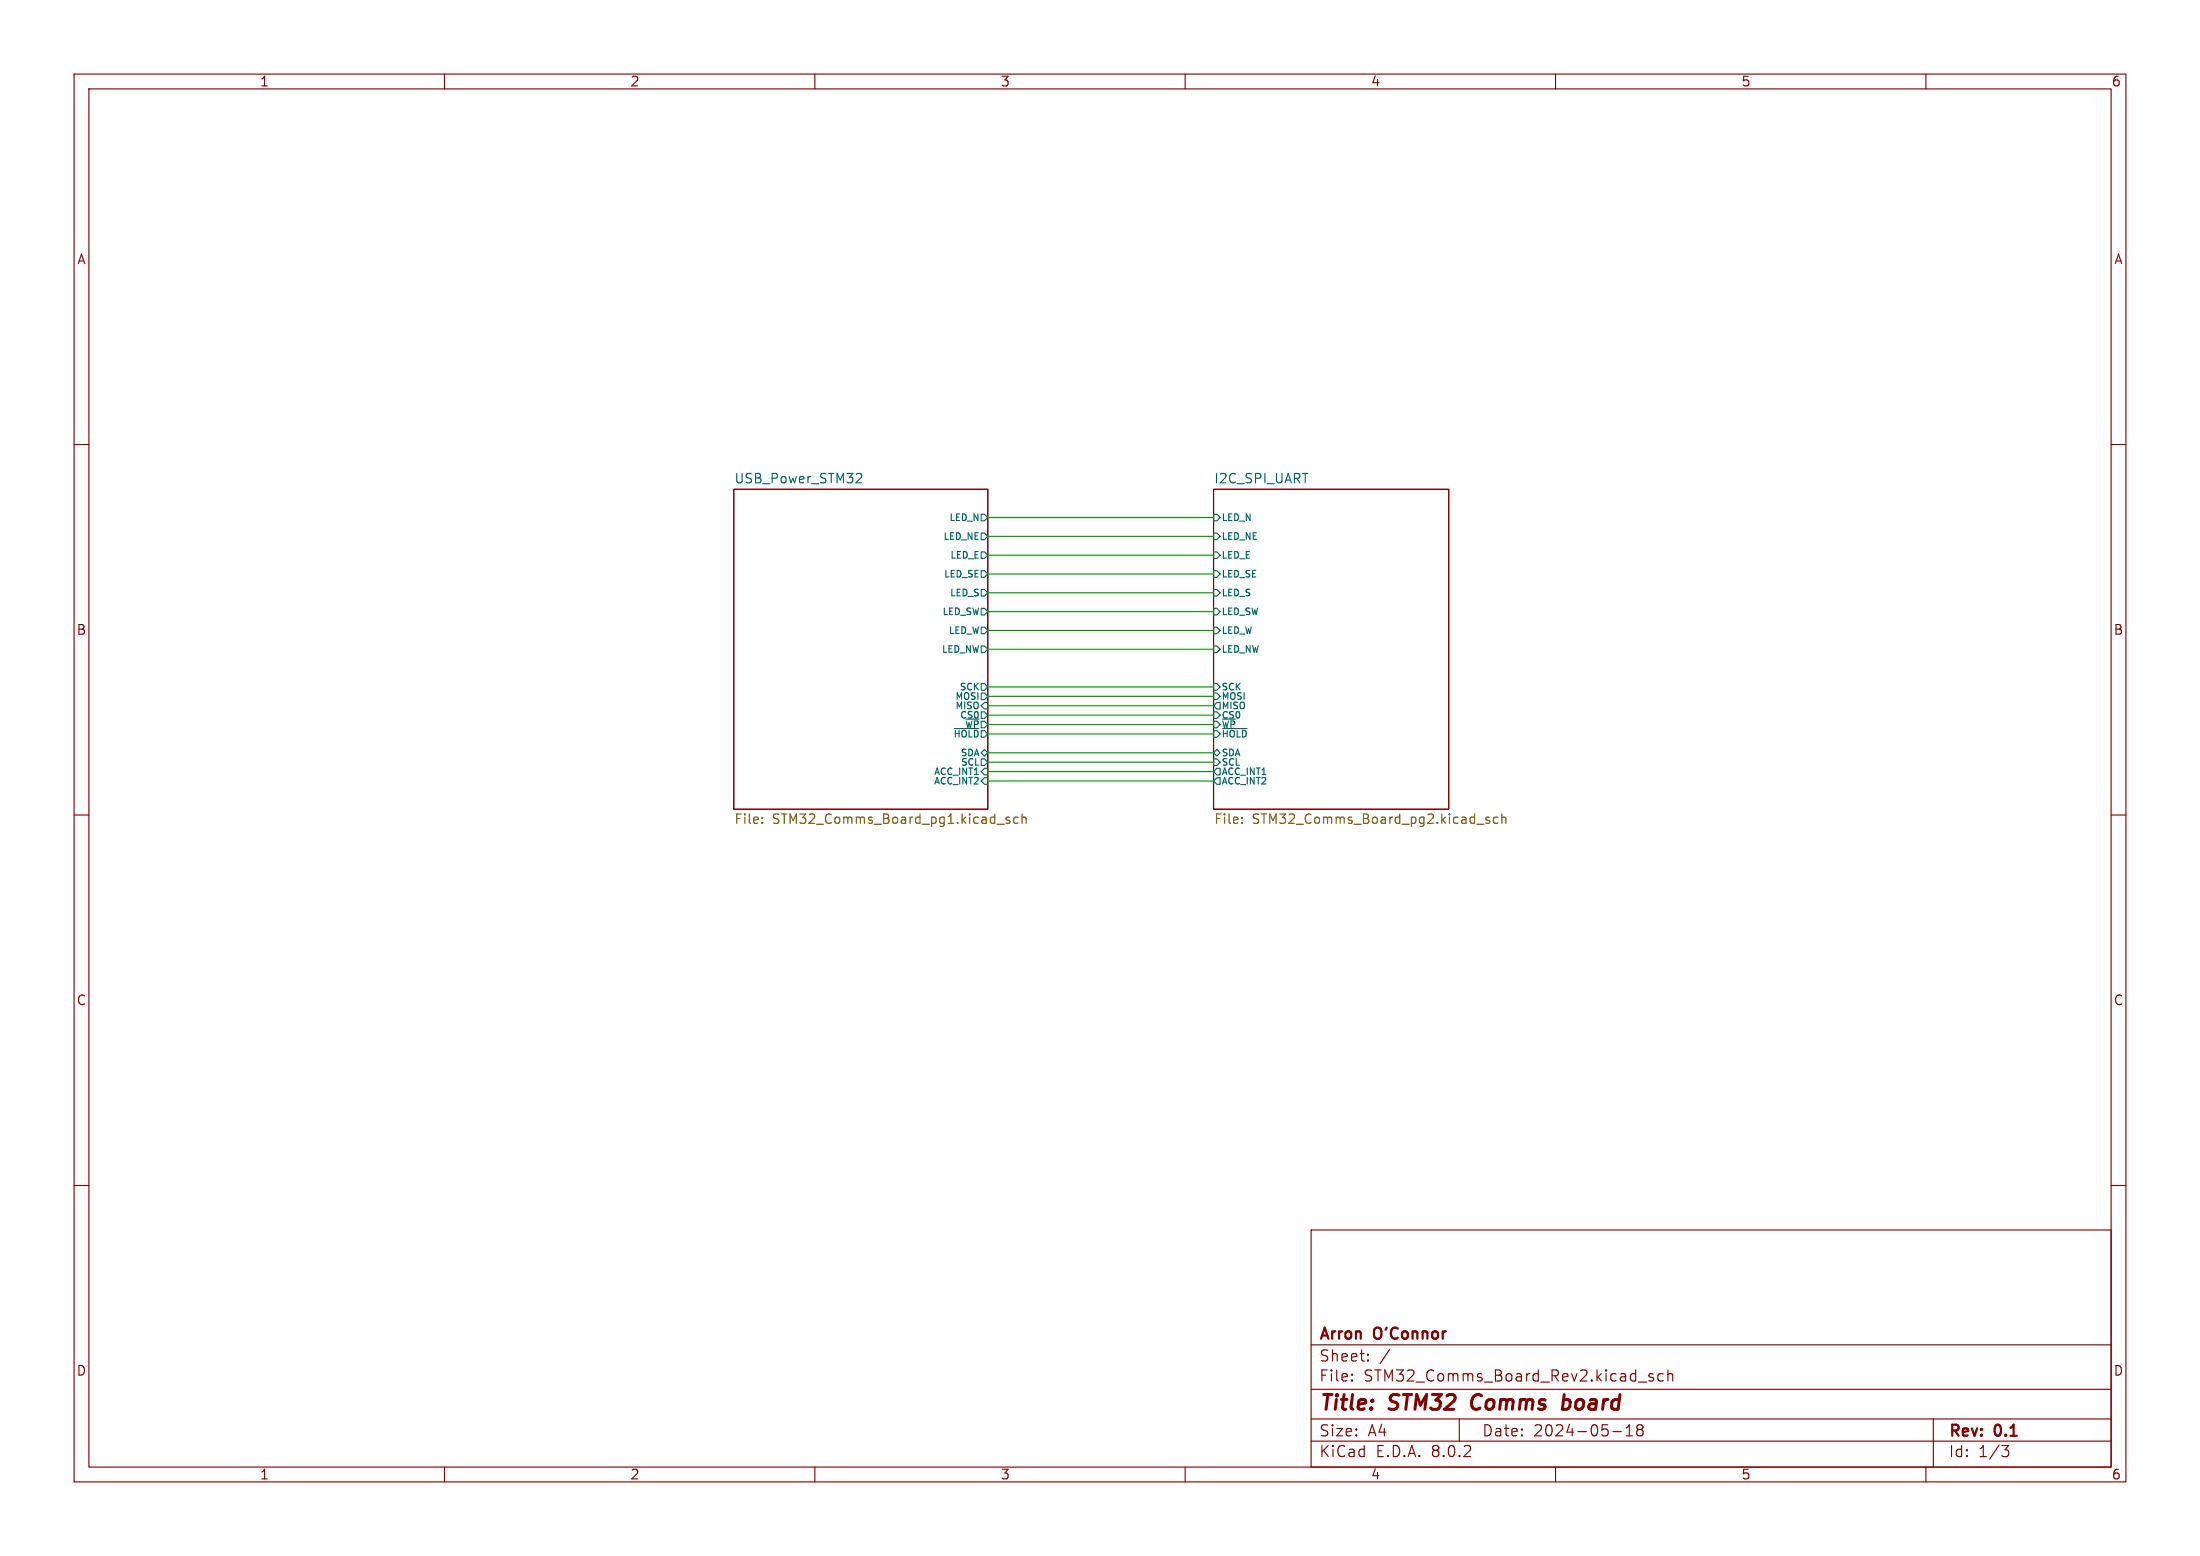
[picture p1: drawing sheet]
<svg xmlns="http://www.w3.org/2000/svg" width="297mm" height="210mm" viewBox="0 0 297 210" stroke-linecap="round" stroke-linejoin="round" font-family="sans-serif">
<g fill="none" stroke="#840000" stroke-width=".15">
<path d="M10 10h277v190h-277zM12 12h273v186h-273zM60 10v2M110 10v2M160 10v2M210 10v2M260 10v2M10 60h2M285 60h2M99.1 66h34.2v43.2h-34.2zM163.8 66h31.8v43.2h-31.8zM10 110h2"/>
<path d="M285 110h2M10 160h2M285 160h2M177 166h108v32h-108zM60 198v2M110 198v2M160 198v2M177 194.5h108M177 191.5h108M177 187.5h108M177 181.5h108M182.5 186.3h.1l-.1 .1"/>
<path d="M182.5 186.3v.1M182.5 185.5v.1M182.5 185.5h.1l-.1 .1M184.7 183.6v.1M184.7 183.6h-.1l.1 .1M184.7 182.8v.1M184.7 182.8h-.1l.1 .1M187.6 182.1l-1.3 2M197 191.5v3M210 198v2M217.7 193.2h1.2M219.5 193.8h.9"/>
<path d="M219.5 192.7l.5-.4v1.5M221.2 192.9l-.2 .3v.3l.2 .3 .5-.1 .1-.2-.1-.4-.2-.2M221.2 192.9h-.1a.31 .31 0 0 1-.1-.4 .31 .31 0 0 1 .2-.2l.5 .1a.31 .31 0 0 1 .1 .3 .31 .31 0 0 1-.3 .2M221.2 192.9h.3M223.2 185.5l-.4-.1-.2 .2 .1 .2 .5 .2v.1v.2l-.2 .1-.4-.1M224.5 185.5l-.4-.1-.3 .3v.4l.2 .2 .1 .1 .4-.1M225.2 185.5a.37 .37 0 0 1 .6 .1v.8M225.2 184.9v1.5M260 198v2M261 191.5v6.5M270.2 195.1h1l-.5 .6a.41 .41 0 0 1 .5 .3v.3l-.2 .2-.5 .1"/>
</g>
<path d="M198.9 188.5a1.27 1.27 0 0 0 0 1.6M211.1 189l.2-.1 .5 .1M211.2 188.2l-.3 2M211.8 190a.66 .66 0 0 1-.9 .1" fill="none" stroke="#840000" stroke-width=".4"/>
<g fill="none" stroke="#006464" stroke-width=".15">
<path d="M115.8 63.9l.4 .1 .1 .3v.1l-.8 .8h.8M132.5 79.6h.4l.4 .4-.4 .5h-.4zM132.5 69.4h.4l.4 .5-.4 .4h-.4zM132.5 71.9h.4l.4 .5-.4 .4h-.4zM132.5 74.5h.4l.4 .4-.4 .5h-.4zM132.5 77h.4l.4 .5-.4 .4h-.4zM163.8 71.9h.5l.4 .5-.4 .4h-.5zM163.8 69.4h.5l.4 .5-.4 .4h-.5zM163.8 77h.5l.4 .5-.4 .4h-.5zM163.8 74.5h.5l.4 .4-.4 .5h-.5zM163.8 79.6h.5l.4 .4-.4 .5h-.5zM128.8 98.3h3.3"/>
<path d="M132.5 92.3h.4l.4 .4-.4 .5h-.4zM132.5 93.5h.4l.4 .5-.4 .4h-.4zM132.5 96.1h.4l.4 .4-.4 .5h-.4zM132.5 82.1h.4l.4 .5-.4 .4h-.4zM132.5 87.2h.4l.4 .4-.4 .5h-.4zM132.5 84.6h.4l.4 .5-.4 .4h-.4zM132.9 94.8h.4v.9h-.4l-.4-.4zM163.8 96.1h.5l.4 .4-.4 .5h-.5zM163.8 92.3h.5l.4 .4-.4 .5h-.5zM163.8 93.5h.5l.4 .5-.4 .4h-.5zM163.8 82.1h.5l.4 .5-.4 .4h-.5zM163.8 84.6h.5l.4 .5-.4 .4h-.5z"/>
<path d="M163.8 87.2h.5l.4 .4-.4 .5h-.5zM163.8 97.3h.5l.4 .5-.4 .4h-.5zM163.8 98.6h.5l.4 .5-.4 .4h-.5zM164.3 94.8h.4v.9h-.4l-.5-.4zM165 98.3h3.3M132.5 102.4h.4l.4 .5-.4 .4h-.4zM132.9 101.2l.4 .4-.4 .4-.4-.4zM132.9 103.7h.4v.9h-.4l-.4-.5zM132.9 105h.4v.9h-.4l-.4-.5zM163.8 102.4h.5l.4 .5-.4 .4h-.5zM164.3 101.2l.4 .4-.4 .4-.5-.4zM164.3 103.7h.4v.9h-.4l-.5-.5z"/>
<path d="M164.3 105h.4v.9h-.4l-.5-.5z"/>
</g>
<g fill="none" stroke="#725600" stroke-width=".15">
<path d="M102.9 111v.1M102.9 110.3v.2M134.6 111.2h1M136.3 110.3h-.3l-.2 .2 .1 .1 .4 .2v.3h-.5M137.4 110.3h-.3l-.3 .2v.4l.2 .2h.4M138 110.4l.2-.1h.3v.8M138 109.9v1.2M167.7 111v.1M167.7 110.3v.2M199.4 111.2h.9M201.1 110.3h-.3l-.2 .2v.1l.5 .2v.3h-.5M202.2 110.3h-.4l-.2 .2v.4l.1 .2h.5"/>
<path d="M202.8 110.4l.1-.1h.3l.1 .8M202.8 109.9v1.2"/>
</g>
<g fill="none" stroke="#009600" stroke-width=".15">
<path d="M133.3 69.9h30.5M133.3 72.4h30.5M133.3 77.5h30.5M133.3 74.9h30.5M133.3 80h30.5M133.3 99.1h30.5M133.3 94h30.5M133.3 95.3h30.5M133.3 97.8h30.5M133.3 92.7h30.5M133.3 96.5h30.5M133.3 82.6h30.5"/>
<path d="M133.3 85.1h30.5M133.3 87.6h30.5M133.3 101.6h30.5M133.3 105.4h30.5M133.3 102.9h30.5M133.3 104.1h30.5"/>
</g>
<g font-size="2.8" fill="#840000">
<text x="178" y="190.9">Title:</text>
<text x="187.7" y="190.9">STM32</text>
<text x="199.5" y="190.9">Comms</text>
<text x="212.6" y="190.9">board</text>
</g>
<g font-size="2.1" fill="#840000">
<text x="178" y="184">Sheet:</text>
<text x="178" y="181.2">Arron</text>
<text x="185.6" y="181.2">O'Connor</text>
<text x="178" y="186.7">File:</text>
<text x="184.1" y="186.7">STM32_Comms_Board_Rev2.kicad_sch</text>
<text x="178" y="196.9">KiCad</text>
<text x="178" y="194.1">Size:</text>
<text x="184.7" y="194.1">A4</text>
<text x="185.7" y="196.9">E.D.A.</text>
<text x="193.3" y="196.9">8.0.2</text>
<text x="200" y="194.1">Date:</text>
<text x="207" y="194.1">2024-05-18</text>
<text x="263" y="194.3">Rev:</text>
<text x="263" y="196.9">Id:</text>
<text x="267.1" y="196.9">1/3</text>
<text x="269.4" y="194.3">0.1</text>
</g>
<g font-size="1.8" fill="#840000">
<text x="35" y="11.9">1</text>
<text x="85" y="11.9">2</text>
<text x="135" y="11.9">3</text>
<text x="185" y="11.9">4</text>
<text x="235" y="11.9">5</text>
<text x="285" y="11.9">6</text>
<text x="10.3" y="35.9">A</text>
<text x="285.3" y="35.9">A</text>
<text x="10.3" y="85.9">B</text>
<text x="285.3" y="85.9">B</text>
<text x="10.3" y="135.9">C</text>
<text x="285.3" y="135.9">C</text>
<text x="10.3" y="185.9">D</text>
<text x="285.3" y="185.9">D</text>
<text x="35" y="199.9">1</text>
<text x="85" y="199.9">2</text>
<text x="135" y="199.9">3</text>
<text x="185" y="199.9">4</text>
<text x="235" y="199.9">5</text>
<text x="285" y="199.9">6</text>
</g>
<g font-size="1.8" fill="#006464">
<text x="99.1" y="65.3">USB_Power_STM32</text>
<text x="163.8" y="65.3">I2C_SPI_UART</text>
</g>
<g font-size="1.8" fill="#725600">
<text x="99.1" y="111.5">File:</text>
<text x="104.3" y="111.5">STM32_Comms_Board_pg1.kicad_sch</text>
<text x="163.8" y="111.5">File:</text>
<text x="169.1" y="111.5">STM32_Comms_Board_pg2.kicad_sch</text>
</g>
<g font-size="1.2" fill="#006464">
<text x="128" y="70.5">LED_N</text>
<text x="164.9" y="70.5">LED_N</text>
<text x="127.2" y="73.1">LED_NE</text>
<text x="128.2" y="75.6">LED_E</text>
<text x="164.9" y="73.1">LED_NE</text>
<text x="164.9" y="75.6">LED_E</text>
<text x="127.1" y="83.2">LED_SW</text>
<text x="127.3" y="78.1">LED_SE</text>
<text x="128.1" y="80.7">LED_S</text>
<text x="164.9" y="78.1">LED_SE</text>
<text x="164.9" y="83.2">LED_SW</text>
<text x="164.9" y="80.7">LED_S</text>
<text x="127" y="88.3">LED_NW</text>
<text x="127.9" y="85.8">LED_W</text>
<text x="164.9" y="85.8">LED_W</text>
<text x="164.9" y="88.3">LED_NW</text>
<text x="128.8" y="94.7">MOSI</text>
<text x="128.8" y="95.9">MISO</text>
<text x="129.4" y="93.4">SCK</text>
<text x="164.9" y="95.9">MISO</text>
<text x="164.9" y="93.4">SCK</text>
<text x="164.9" y="94.7">MOSI</text>
<text x="128.6" y="99.7">~{HOLD}</text>
<text x="129.5" y="97.2">CS0</text>
<text x="130.1" y="98.5">~{WP}</text>
<text x="164.9" y="97.2">CS0</text>
<text x="164.9" y="98.5">~{WP}</text>
<text x="164.9" y="99.7">~{HOLD}</text>
<text x="126" y="104.8">ACC_INT1</text>
<text x="126" y="106.1">ACC_INT2</text>
<text x="129.6" y="102.3">SDA</text>
<text x="129.6" y="103.5">SCL</text>
<text x="164.9" y="102.3">SDA</text>
<text x="164.9" y="103.5">SCL</text>
<text x="164.9" y="104.8">ACC_INT1</text>
<text x="164.9" y="106.1">ACC_INT2</text>
</g>
</svg>
